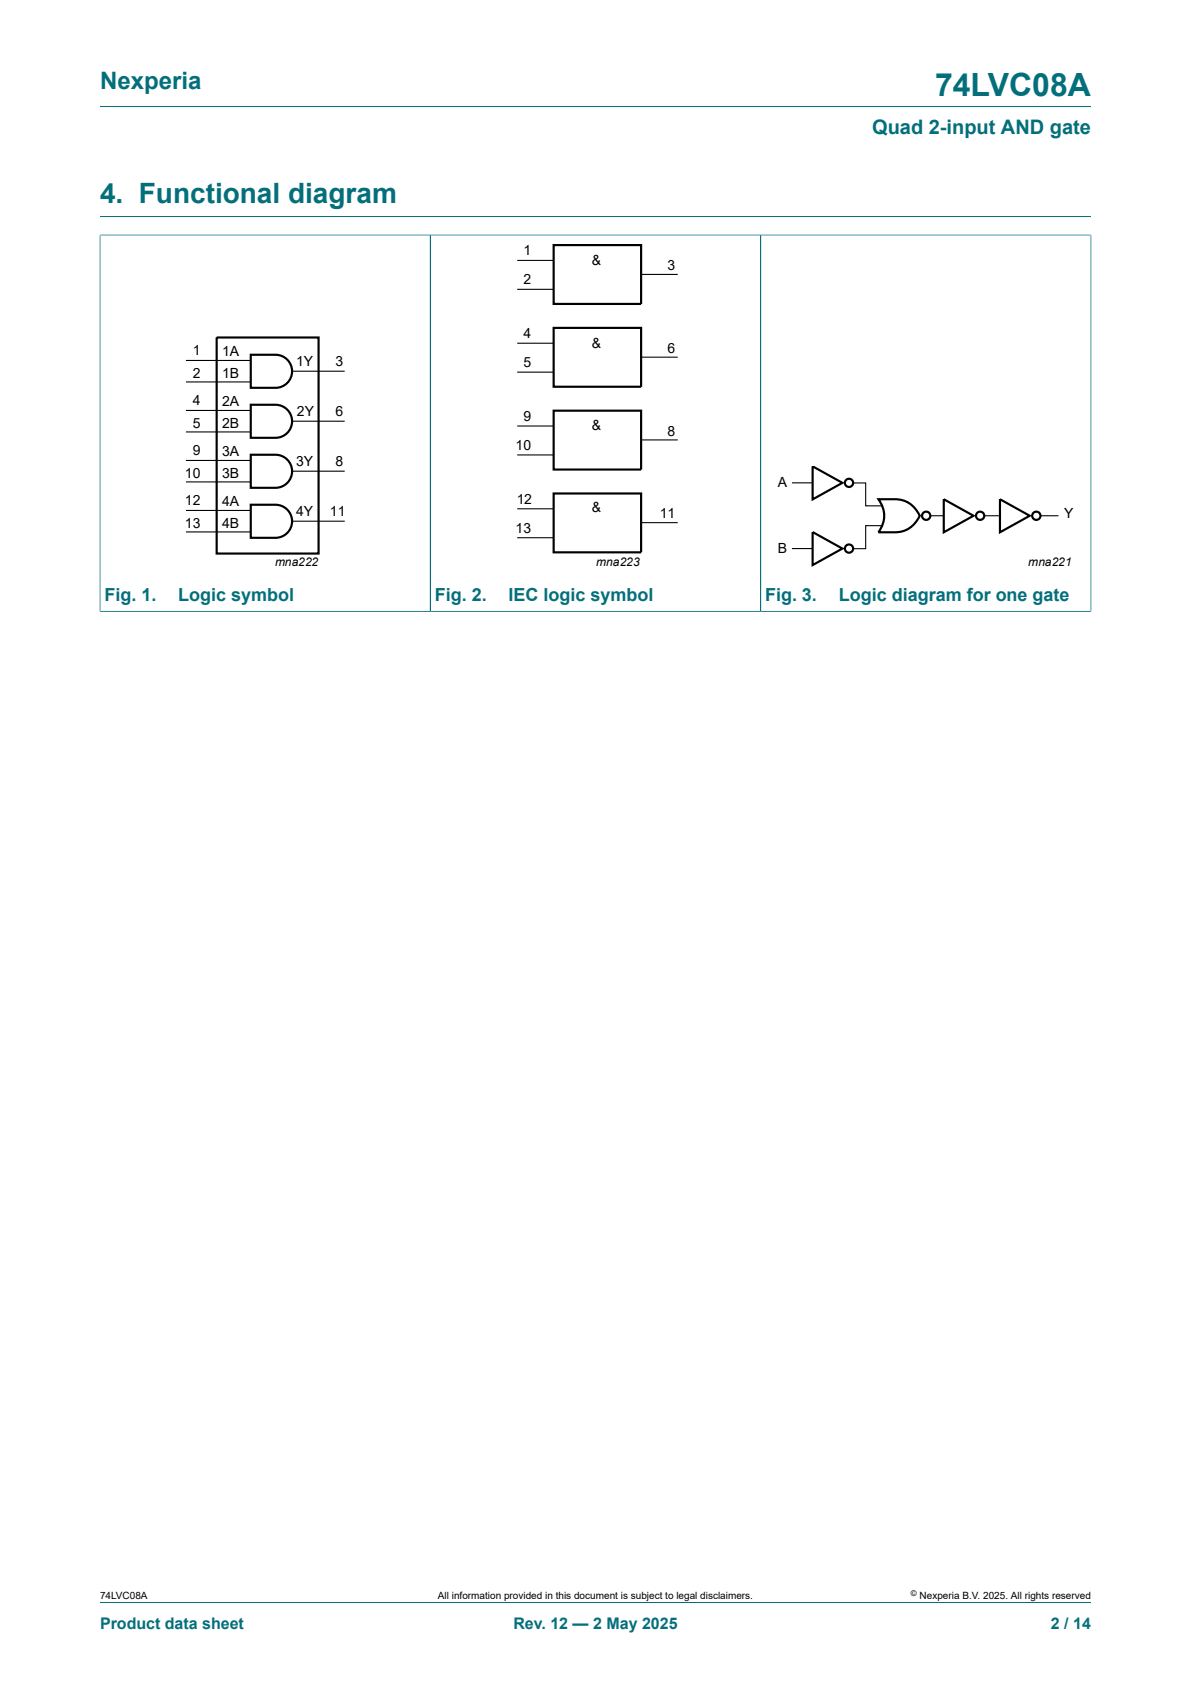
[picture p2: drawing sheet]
<svg xmlns="http://www.w3.org/2000/svg" width="210mm" height="297mm" viewBox="0 0 210 297" stroke-linecap="round" stroke-linejoin="round" font-family="sans-serif">
<path d="M17.6 18.8h174.8M17.6 38.2h174.8M17.6 41.5h174.8M17.6 41.4v66.5M75.9 41.5v66.3M134.1 41.5v66.3M192.4 41.4v66.5M17.6 107.8h174.8M17.6 282.6h174.8" fill="none" stroke="#036f7b" stroke-width=".18"/>
<g fill="none" stroke="#000" stroke-width=".38">
<path d="M38.2 59.5h18v38.1h-18zM97.6 43.2h15.4v10.4h-15.4zM97.6 57.8h15.4v10.4h-15.4zM44.2 62.6h4.4a2.92 2.92 0 0 1 2.9 2.9 2.92 2.92 0 0 1-2.9 2.9h-4.4zM44.2 71.4h4.4a2.91 2.91 0 0 1 2.9 2.9 2.91 2.91 0 0 1-2.9 2.9h-4.4zM97.6 72.4h15.4v10.4h-15.4zM44.2 80.2h4.4a2.92 2.92 0 0 1 2.9 2.9 2.92 2.92 0 0 1-2.9 2.9h-4.4zM44.2 89h4.4a2.92 2.92 0 0 1 2.9 2.9 2.92 2.92 0 0 1-2.9 3h-4.4zM97.6 87h15.4v10.4h-15.4zM143.3 82.2l5.2 3-5.2 2.9zM143.3 93.8l5.2 2.9-5.2 3zM154.9 88a9.3 9.3 0 0 1 4.9 .5 5 5 0 0 1 2.4 2.5 4.7 4.7 0 0 1-4.4 2.9h-2.9a4.7 4.7 0 0 0 0-5.9z"/>
<path d="M166.4 88l5.3 3-5.3 2.9zM176.3 88l5.3 3-5.3 2.9z"/>
<circle cx="149.7" cy="85.2" r=".73"/>
<circle cx="149.7" cy="96.8" r=".73"/>
<circle cx="163.3" cy="91" r=".73"/>
<circle cx="172.8" cy="91" r=".73"/>
<circle cx="182.7" cy="91" r=".73"/>
</g>
<g fill="none" stroke="#000" stroke-width=".19">
<path d="M91.2 51h6.4M91.2 45.9h6.4M113.1 48.4h6.4M32.8 63.6h11.4M32.8 67.4h11.4M32.8 72.4h11.4M32.8 76.2h11.4M51.5 65.5h9.3M51.5 74.3h9.3M91.2 65.6h6.4M91.2 60.5h6.4M91.2 75.1h6.4"/>
<path d="M113.1 63h6.4M113.1 77.6h6.4M32.8 81.2h11.4M32.8 85h11.4M32.8 90h11.4M32.8 93.8h11.4M51.5 83.1h9.3M51.5 91.9h9.3M91.2 80.2h6.4M91.2 94.8h6.4M91.2 89.7h6.4M113.1 92.2h6.4"/>
<path d="M139.6 85.2h3.7M139.6 96.7h3.7M150.6 85.2h2v4h2.9M155.5 92.7h-2.9v4.1h-2M164 91h2.5M173.5 91h2.6M183.5 91h3.1"/>
</g>
<text font-size="5.6" fill="#036f7b" x="164.9" y="16.8">74LVC08A</text>
<text font-size="4.9" fill="#036f7b" x="17.6" y="35.9">4. Functional diagram</text>
<text font-size="4.2" fill="#036f7b" x="17.6" y="15.6">Nexperia</text>
<text font-size="3.5" fill="#036f7b" x="153.8" y="23.7">Quad 2-input AND gate</text>
<g font-size="3.2" fill="#036f7b">
<text x="18.4" y="106">Fig. 1.</text>
<text x="31.4" y="106">Logic symbol</text>
<text x="76.7" y="106">Fig. 2.</text>
<text x="89.7" y="106">IEC logic symbol</text>
<text x="134.9" y="106">Fig. 3.</text>
<text x="147.9" y="106">Logic diagram for one gate</text>
</g>
<g font-size="2.8" fill="#036f7b">
<text x="17.6" y="287.2">Product data sheet</text>
<text x="90.5" y="287.2">Rev. 12 — 2 May 2025</text>
<text x="185.3" y="287.2">2 / 14</text>
</g>
<g font-size="2.5">
<text x="92.3" y="45">1</text>
<text x="104.4" y="46.8">&amp;</text>
<text x="117.7" y="47.6">3</text>
<text x="92.3" y="50.1">2</text>
<text x="92.3" y="59.6">4</text>
<text x="34" y="62.6">1</text>
<text x="39.2" y="62.8">1A</text>
<text x="52.2" y="64.6">1Y</text>
<text x="59.2" y="64.5">3</text>
<text x="92.3" y="64.7">5</text>
<text x="104.4" y="61.3">&amp;</text>
<text x="117.7" y="62.2">6</text>
<text x="34" y="66.6">2</text>
<text x="34" y="71.5">4</text>
<text x="39.2" y="66.7">1B</text>
<text x="39.2" y="71.7">2A</text>
<text x="34" y="75.5">5</text>
<text x="39.2" y="75.5">2B</text>
<text x="52.3" y="73.4">2Y</text>
<text x="59.2" y="73.4">6</text>
<text x="92.3" y="74.2">9</text>
<text x="104.4" y="75.8">&amp;</text>
<text x="117.7" y="76.9">8</text>
<text x="34" y="80.3">9</text>
<text x="39.2" y="80.5">3A</text>
<text x="52.2" y="82.2">3Y</text>
<text x="59.2" y="82.2">8</text>
<text x="90.9" y="79.3">10</text>
<text x="32.6" y="84.3">10</text>
<text x="32.6" y="89.1">12</text>
<text x="39.2" y="84.4">3B</text>
<text x="39.2" y="89.2">4A</text>
<text x="91.1" y="88.9">12</text>
<text x="137.2" y="85.9">A</text>
<text x="32.6" y="93.1">13</text>
<text x="39.2" y="93.2">4B</text>
<text x="52.2" y="91">4Y</text>
<text x="58.2" y="91">11</text>
<text x="90.9" y="93.9">13</text>
<text x="104.4" y="90.3">&amp;</text>
<text x="116.3" y="91.4">11</text>
<text x="187.7" y="91.4">Y</text>
<text x="137.2" y="97.6">B</text>
</g>
<g font-size="2.1">
<text x="48.5" y="99.9">mna222</text>
<text x="105.1" y="99.9">mna223</text>
<text x="181.3" y="99.9">mna221</text>
</g>
<g font-size="1.8">
<text x="17.6" y="282">74LVC08A</text>
<text x="77.2" y="282">All information provided in this document is subject to legal disclaimers.</text>
<text x="162.2" y="282">Nexperia B.V. 2025. All rights reserved</text>
</g>
<text font-size="1.4" x="160.6" y="281.6">©</text>
</svg>
